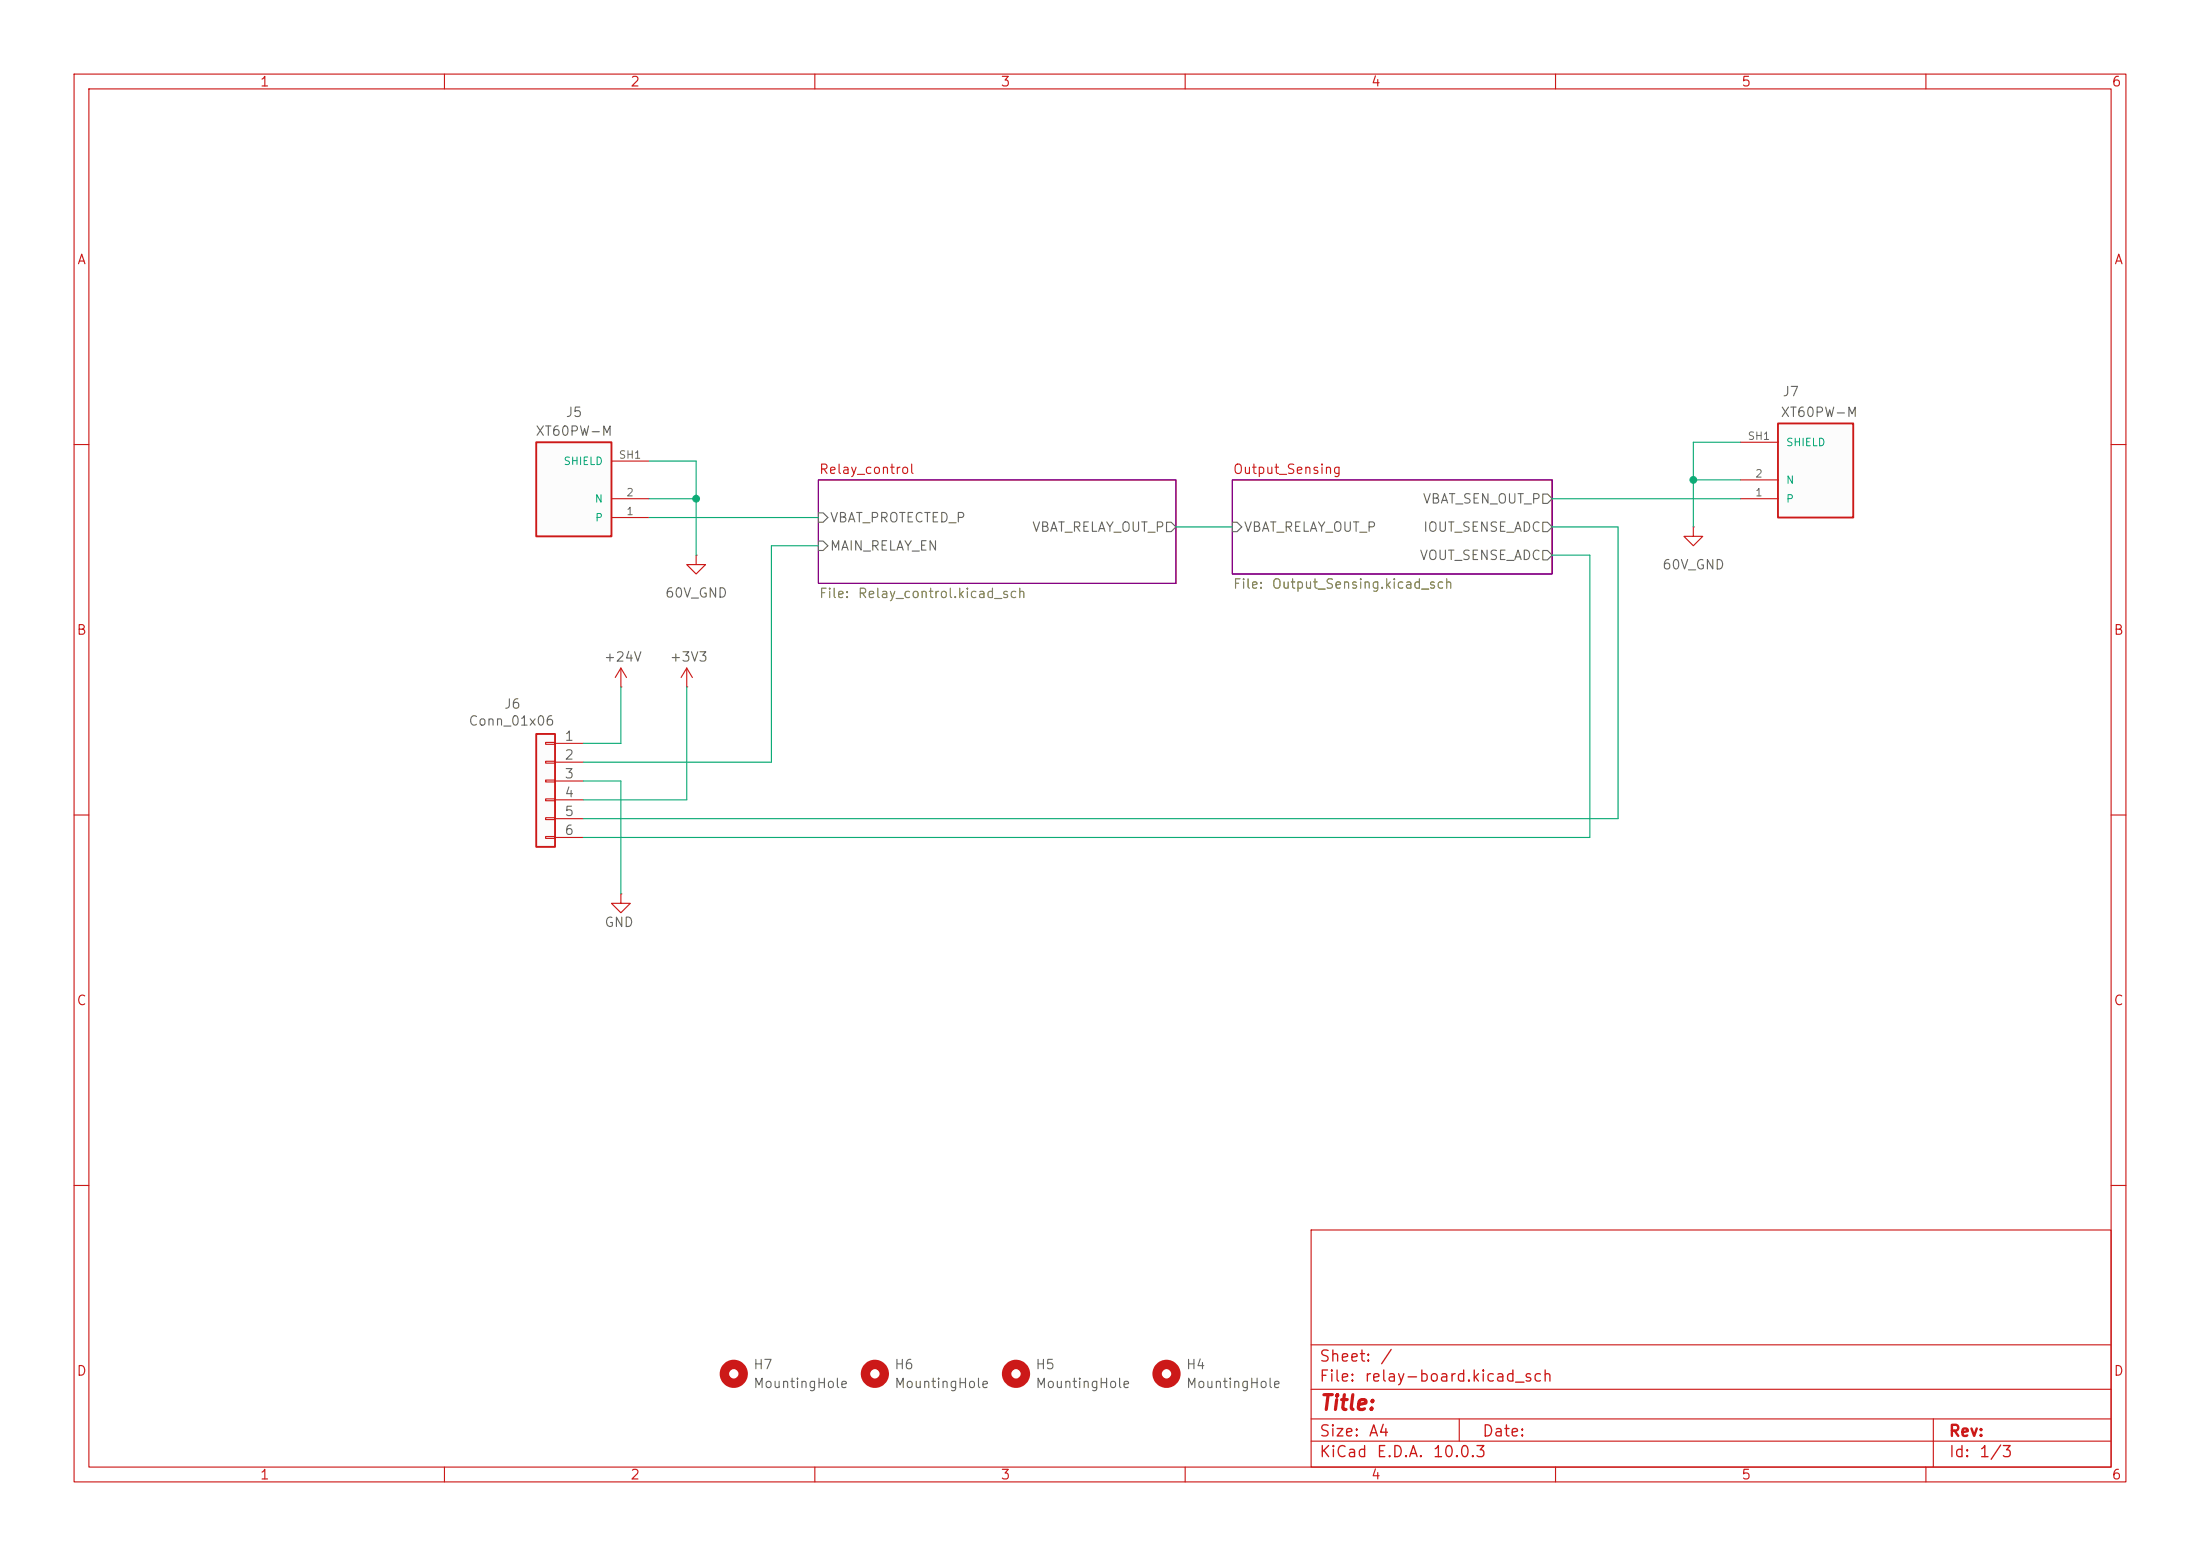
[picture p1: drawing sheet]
<svg xmlns="http://www.w3.org/2000/svg" width="297mm" height="210mm" viewBox="0 0 297 210" stroke-linecap="round" stroke-linejoin="round" font-family="sans-serif">
<g fill="none" stroke="#cc1918" stroke-width=".15">
<path d="M10 10h277v190h-277zM12 12h273v186h-273zM60 10v2M110 10v2M160 10v2M210 10v2M260 10v2M10 60h2M285 60h2M10 110h2M285 110h2M10 160h2"/>
<path d="M177 166h108v32h-108zM285 160h2M60 198v2M110 198v2M160 198v2M177 194.5h108M177 191.5h108M177 187.5h108M177 181.5h108M197 191.5v3M210 198v2M260 198v2"/>
<path d="M261 191.5v6.5"/>
</g>
<path d="M110.5 64.8h48.2v13.9h-48.2zM166.4 64.8h43.1v12.7h-43.1z" fill="none" stroke="#840084" stroke-width=".15"/>
<path d="M110.5 73h.6l.7 .7-.7 .6h-.6zM110.5 69.2h.6l.7 .7-.7 .6h-.6zM157.5 70.5h.6l.6 .6-.6 .7h-.6zM166.4 70.5h.6l.6 .6-.6 .7h-.6zM208.3 70.5h.6l.6 .6-.6 .7h-.6zM208.3 74.3h.6l.6 .6-.6 .7h-.6zM208.3 66.7h.6l.6 .6-.6 .6h-.6z" fill="none" stroke="#666" stroke-width=".15"/>
<path d="M72.4 59.7h10.1v12.7h-10.1z" fill="#fcfcfc"/>
<path d="M72.4 59.7h10.1v12.7h-10.1z" fill="none" stroke="#cc1918" stroke-width=".25"/>
<path d="M82.5 69.9h5.1M82.5 67.3h5.1M82.5 62.2h5.1" fill="none" stroke="#cc1918" stroke-width=".15"/>
<circle cx="99.1" cy="185.4" r="1.27" fill="none" stroke="#cc1918" stroke-width="1.3"/>
<path d="M72.4 99.1h2.5v15.2h-2.5z" fill="#fcfcfc"/>
<path d="M72.4 99.1h2.5v15.2h-2.5z" fill="none" stroke="#cc1918" stroke-width=".25"/>
<g fill="none" stroke="#cc1918" stroke-width=".15">
<path d="M73.7 100.2h1.2v.3h-1.2zM73.7 102.7h1.2v.3h-1.2zM73.7 105.3h1.2v.2h-1.2zM73.7 107.8h1.2v.3h-1.2zM73.7 110.4h1.2v.2h-1.2zM73.7 112.9h1.2v.3h-1.2zM74.9 100.3h3.8M74.9 102.9h3.8M74.9 105.4h3.8M74.9 108h3.8M74.9 110.5h3.8M74.9 113h3.8"/>
<path d="M83.8 120.7v1.2h-1.3l1.3 1.3 1.3-1.3h-1.3M83.8 120.7h.1"/>
</g>
<g fill="none" stroke="#cc1918" stroke-width="1.3">
<circle cx="118.1" cy="185.4" r="1.27"/>
<circle cx="137.2" cy="185.4" r="1.27"/>
<circle cx="157.5" cy="185.4" r="1.27"/>
</g>
<path d="M240 57.2h10.2v12.7h-10.2z" fill="#fcfcfc"/>
<path d="M240 57.2h10.2v12.7h-10.2z" fill="none" stroke="#cc1918" stroke-width=".25"/>
<g fill="none" stroke="#cc1918" stroke-width=".15">
<path d="M234.9 59.7h5.1M94 74.9v1.3h1.2l-1.2 1.3-1.3-1.3h1.3M94 74.9h.1M228.6 71.1v1.3h1.3l-1.3 1.3-1.3-1.3h1.3M228.6 71.1h.1M234.9 67.3h5.1M234.9 64.8h5.1M83.8 92.7h.1M83.8 90.2l.8 1.2M83.8 90.2l-.7 1.2M83.8 90.2v2.5M92.7 92.7h.1"/>
<path d="M92.7 90.2l.8 1.2M92.7 90.2l-.8 1.2M92.7 90.2v2.5"/>
</g>
<g fill="none" stroke="#0dab76" stroke-width=".15">
<path d="M234.9 59.7h-6.3v11.4M87.6 62.2h6.4v12.7M87.6 67.3h6.4M87.6 69.9h22.9M110.5 73.7h-6.4v29.2h-25.4M158.7 71.1h7.7M209.5 71.1h8.9v39.4h-139.7M209.5 74.9h5.1v38.1h-135.9M209.5 67.3h25.4M228.6 64.8h6.3M83.8 92.7v7.6h-5.1M92.7 92.7v15.3h-14"/>
<path d="M78.7 105.4h5.1v15.3"/>
</g>
<g fill="#0dab76" stroke="#0dab76" stroke-width=".14">
<circle cx="228.6" cy="64.8" r=".46"/>
<circle cx="94" cy="67.3" r=".46"/>
</g>
<text font-size="2" fill="#cc1918" x="178" y="190.8">Title:</text>
<g font-size="1.5" fill="#cc1918">
<text x="178" y="184.2">Sheet:</text>
<text x="186.2" y="184.2">/</text>
<text x="178" y="186.9">File:</text>
<text x="184.1" y="186.9">relay-board.kicad_sch</text>
<text x="178" y="197.1">KiCad</text>
<text x="178" y="194.3">Size:</text>
<text x="184.7" y="194.3">A4</text>
<text x="185.7" y="197.1">E.D.A.</text>
<text x="193.3" y="197.1">10.0.3</text>
<text x="200" y="194.3">Date:</text>
<text x="263" y="194.3">Rev:</text>
<text x="263" y="197.1">Id:</text>
<text x="267.1" y="197.1">1/3</text>
</g>
<g font-size="1.3" fill="#cc1918">
<text x="35" y="12">1</text>
<text x="85" y="12">2</text>
<text x="135" y="12">3</text>
<text x="185" y="12">4</text>
<text x="235" y="12">5</text>
<text x="285" y="12">6</text>
<text x="10.3" y="36">A</text>
<text x="285.3" y="36">A</text>
<text x="110.5" y="64.3">Relay_control</text>
<text x="166.4" y="64.3">Output_Sensing</text>
<text x="10.3" y="86">B</text>
<text x="285.3" y="86">B</text>
<text x="10.3" y="136">C</text>
<text x="285.3" y="136">C</text>
<text x="10.3" y="186">D</text>
<text x="285.3" y="186">D</text>
<text x="35" y="200">1</text>
<text x="85" y="200">2</text>
<text x="135" y="200">3</text>
<text x="185" y="200">4</text>
<text x="235" y="200">5</text>
<text x="285" y="200">6</text>
</g>
<g font-size="1.3" fill="#666">
<text x="240.5" y="53.8">J7</text>
<text x="72.2" y="59.1">XT60PW-M</text>
<text x="76.3" y="56.6">J5</text>
<text x="240.3" y="56.6">XT60PW-M</text>
<text x="112" y="70.8">VBAT_PROTECTED_P</text>
<text x="192" y="68.3">VBAT_SEN_OUT_P</text>
<text x="112" y="74.6">MAIN_RELAY_EN</text>
<text x="139.2" y="72.1">VBAT_RELAY_OUT_P</text>
<text x="167.8" y="72.1">VBAT_RELAY_OUT_P</text>
<text x="191.6" y="75.9">VOUT_SENSE_ADC</text>
<text x="192" y="72.1">IOUT_SENSE_ADC</text>
<text x="224.3" y="77.2">60V_GND</text>
<text x="89.7" y="81">60V_GND</text>
<text x="81.4" y="89.6">+24V</text>
<text x="90.3" y="89.6">+3V3</text>
<text x="68" y="96">J6</text>
<text x="63.2" y="98.3">Conn_01x06</text>
<text x="76.1" y="100.3">1</text>
<text x="76.1" y="102.8">2</text>
<text x="76.1" y="105.4">3</text>
<text x="76.1" y="107.9">4</text>
<text x="76.1" y="110.5">5</text>
<text x="76.1" y="113">6</text>
<text x="81.5" y="125.4">GND</text>
<text x="101.6" y="185.1">H7</text>
<text x="120.7" y="185.1">H6</text>
<text x="139.7" y="185.1">H5</text>
<text x="160" y="185.1">H4</text>
<text x="101.6" y="187.7">MountingHole</text>
<text x="120.7" y="187.7">MountingHole</text>
<text x="139.7" y="187.7">MountingHole</text>
<text x="160" y="187.7">MountingHole</text>
</g>
<g font-size="1.3" fill="#848400">
<text x="110.5" y="81">File:</text>
<text x="115.7" y="81">Relay_control.kicad_sch</text>
<text x="166.4" y="79.8">File:</text>
<text x="171.6" y="79.8">Output_Sensing.kicad_sch</text>
</g>
<g font-size="1" fill="#666">
<text x="235.9" y="59.6">SH1</text>
<text x="83.5" y="62.2">SH1</text>
<text x="236.9" y="64.7">2</text>
<text x="84.5" y="69.8">1</text>
<text x="84.5" y="67.2">2</text>
<text x="236.9" y="67.2">1</text>
</g>
<g font-size="1" fill="#008484">
<text x="76" y="63">SHIELD</text>
<text x="241" y="65.5">N</text>
<text x="241" y="60.5">SHIELD</text>
<text x="80.2" y="68.1">N</text>
<text x="80.3" y="70.6">P</text>
<text x="241" y="68.1">P</text>
</g>
</svg>
